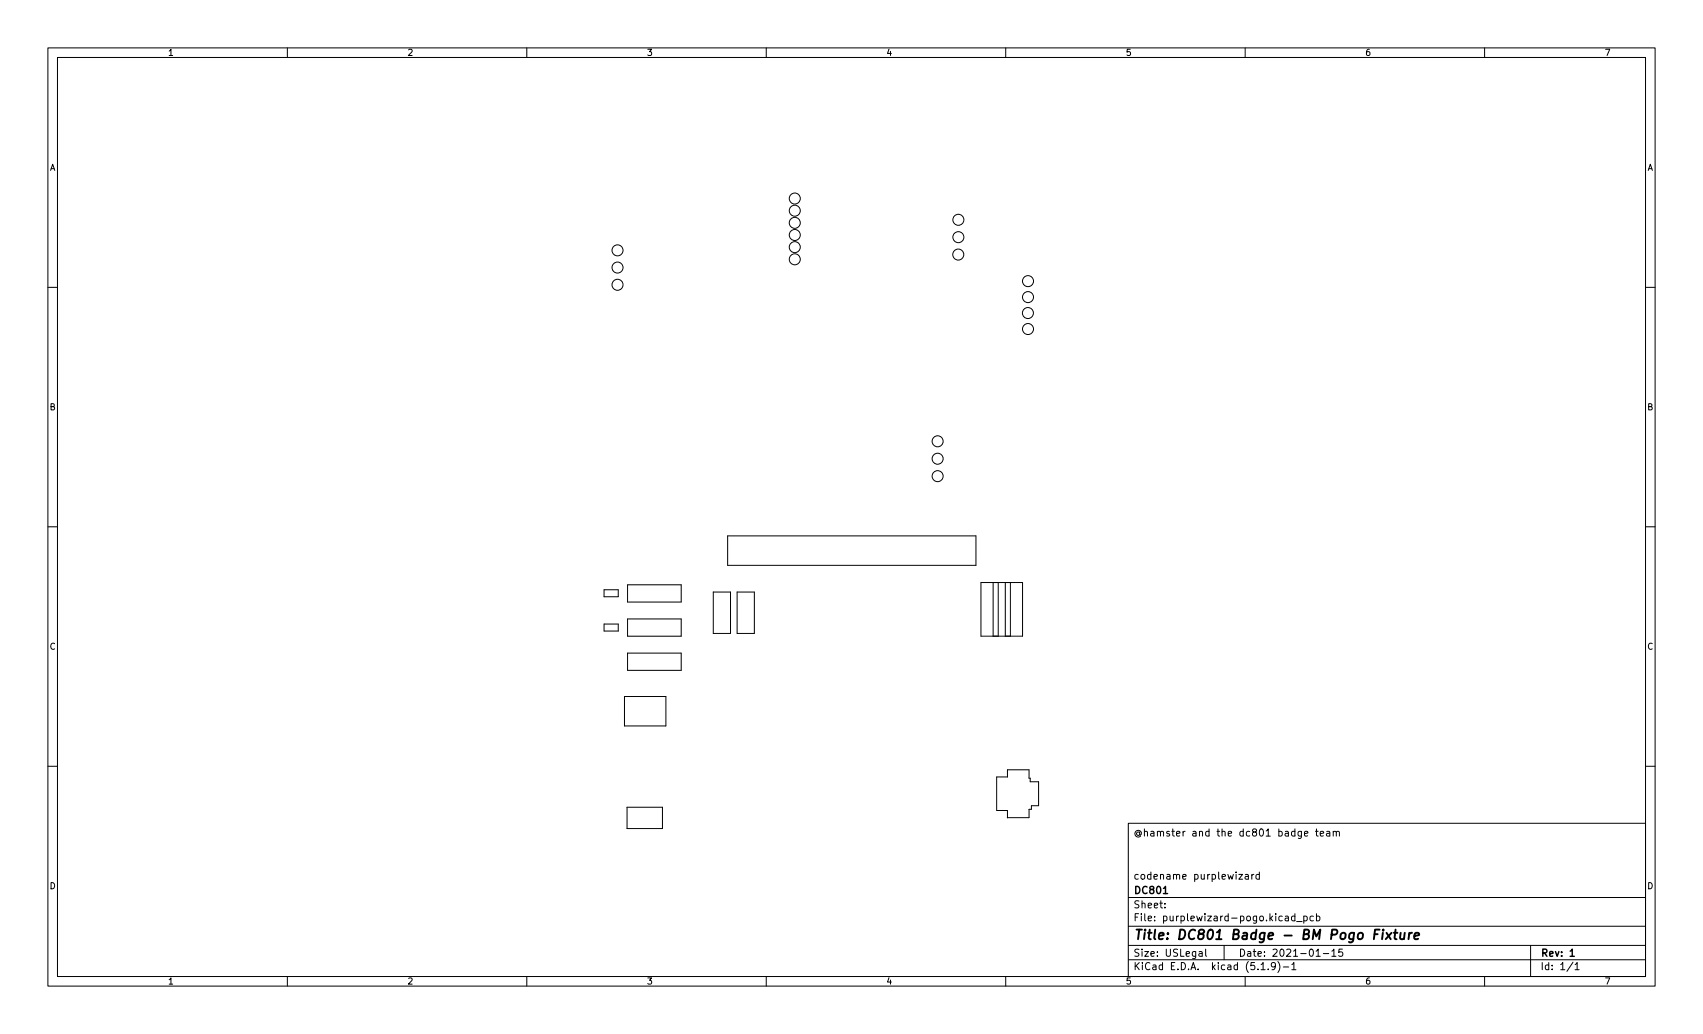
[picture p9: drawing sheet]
<svg xmlns="http://www.w3.org/2000/svg" width="356mm" height="216mm" viewBox="0 0 356 216" stroke-linecap="round" stroke-linejoin="round" font-family="sans-serif">
<g fill="none" stroke="#000" stroke-width=".21">
<path d="M10 10h335.6v195.9h-335.6zM12 12h331.6v191.9h-331.6zM60 10v2M110 10v2M160 10v2M210 10v2M260 10v2M310 10v2M10 60h2M343.6 60h2M10 110h2M151.9 111.9h51.9v6.1h-51.9z"/>
<path d="M343.6 110h2M126.1 123.1h3v1.5h-3zM126.1 130.3h3v1.5h-3zM131 136.4h11.2v3.6h-11.2zM131 122.1h11.2v3.6h-11.2zM131 129.2h11.2v3.6h-11.2zM148.9 123.6h3.6v8.7h-3.6zM153.9 123.6h3.6v8.7h-3.6zM204.8 121.6h8.7v11.2h-8.7zM207.4 121.6v11.2M208.4 121.6v11.2M209.9 121.6v11.2"/>
<path d="M211 121.6v11.2M10 160h2M130.4 145.4h8.6v6.2h-8.6zM343.6 160h2M130.9 168.6h7.4v4.4h-7.4zM208.1 162.2h2.3v-1.5h4.5v1.8h.2v.7h1.8v5h-1.5v.8h-.5v1.7h-4.5v-1.5h-2.3zM235.6 171.9h108v32h-108zM272.4 174.1l.7-.2-.1-.3h-.4l-.2 .2 .1 .7h.5M274.7 173.6h.5M274.9 173.1v1.3l.3 .2M275.7 174.1l.7-.2-.1-.3h-.4l-.2 .2v.7h.6M277 173.6h.6l.1 1"/>
<path d="M277.7 173.9l-.5 .1-.2 .2 .2 .4 .5-.1M278.4 173.7l.2-.1h.4v1M278.4 173.6v1M279 173.8l.2-.2h.4l.1 1M235.6 197.4h108M235.6 193.4h108M235.6 187.4h108M243.2 189.4v.2M243.2 188.7v.1M250.4 198.7h.6v1M251 199l-.5 .1-.2 .2 .2 .4 .5-.1M251.7 198.2v1.3l.3 .2"/>
<path d="M255.6 197.4v3M258.7 182.6h.8l-.8 1h.8M260 182.6h.6l.1 1M260.7 182.9l-.5 .1-.2 .2 .2 .4 .5-.1M261.4 182.6v1M261.8 182.6l-.4 .3M263 182.6h-.5l-.3 .3 .2 .6h.6M263 182.1v1.5M268.4 191.4h.6v.9M269 191.6l-.5 .1-.2 .2 .2 .4 .5-.1M270.4 191.4l-.4-.1-.3 .3 .1 .6h.6M270.4 190.8v1.5"/>
<path d="M270.7 192.4h1.2M272.2 191.4l.5-.1 .3 .3-.2 .6h-.6M272.2 191.3v1.5M274.2 191.4l-.4-.1-.3 .3 .2 .6h.5M274.8 199.7h.9M274.9 191.4l.4-.1 .3 .3-.1 .6h-.6M274.9 190.8v1.5M276.3 199.1h1.2M278.1 198.6l.4-.4v1.5M278.1 199.7h.9M280.3 198.2h-.7l-.1 .7 .2-.2 .5 .1 .2 .2-.1 .5-.2 .2-.6-.2M319.6 197.4v6.5"/>
<path d="M60 203.9v2M110 203.9v2M160 203.9v2M210 203.9v2M235.6 200.4h108M260 203.9v2M263.3 201.4l.4-.4v1.5M263.3 202.5h.9M264.8 202.3v.2M266.3 201.6l-.3 .3-.4-.1-.1-.2 .1-.6h.4l.2 .1a.99 .99 0 0 1-.3 1.4h-.3M266.8 200.8a1.72 1.72 0 0 1 0 2.2M268 201.9h1.1"/>
<path d="M269.7 201.4l.5-.4v1.5M269.7 202.5h.9M310 203.9v2M328.5 200.9l-1.3 1.9M328.9 201.4l.4-.4v1.5M328.9 202.5h.8"/>
<circle cx="128.9" cy="55.9" r="1.15"/>
<circle cx="128.9" cy="59.5" r="1.15"/>
<circle cx="128.9" cy="52.3" r="1.15"/>
<circle cx="166" cy="41.5" r="1.15"/>
<circle cx="166" cy="54.1" r="1.15"/>
<circle cx="166" cy="44" r="1.15"/>
<circle cx="166" cy="46.5" r="1.15"/>
<circle cx="166" cy="49.1" r="1.15"/>
<circle cx="166" cy="51.6" r="1.15"/>
<circle cx="200.1" cy="53.2" r="1.15"/>
<circle cx="200.1" cy="49.5" r="1.15"/>
<circle cx="200.1" cy="45.9" r="1.15"/>
<circle cx="214.7" cy="58.7" r="1.15"/>
<circle cx="214.6" cy="65.4" r="1.15"/>
<circle cx="214.7" cy="62" r="1.15"/>
<circle cx="214.7" cy="68.7" r="1.15"/>
<circle cx="195.8" cy="92.1" r="1.15"/>
<circle cx="195.8" cy="95.8" r="1.15"/>
<circle cx="195.8" cy="99.4" r="1.15"/>
</g>
<path d="M242.9 186.6h.9M327.9 198.6l.4-.4v1.5M327.9 199.7h.8" fill="none" stroke="#000" stroke-width=".3"/>
<g fill="none" stroke="#000" stroke-width=".4">
<path d="M287 195.1h.7M288.1 194.1h-1l-.2 2M288.8 194.8l-.2 1.3M288.8 194.1v.2M289.5 194.8l.9 1.3M290.6 194.8l-1.3 1.3M291 194.8h.8M291.4 194.1l-.2 1.7 .1 .2 .3 .1M292.5 194.8l-.1 1.2 .5 .1 .3-.2M293.3 194.8l-.1 1.3M294.3 194.8l-.2 1.3M294.8 194.8l-.3 .1-.3 .3"/>
<path d="M295.3 195.4l1-.2v-.3h-.8l-.2 .9 .2 .3 .6-.1"/>
</g>
<circle cx="210.4" cy="170.7" r=".02" fill="#000" stroke="#000" stroke-width=".21"/>
<text font-size="2.8" x="236.6" y="196.2">Title: DC801 Badge - BM Pogo Fixture</text>
<g font-size="2.1">
<text x="236.6" y="174.6">@hamster and the dc801 badge team</text>
<text x="236.6" y="183.6">codename purplewizard</text>
<text x="236.6" y="189.7">Sheet:</text>
<text x="236.6" y="186.7">DC801</text>
<text x="236.6" y="192.4">File: purplewizard-pogo.kicad_pcb</text>
<text x="236.6" y="202.5">KiCad E.D.A. kicad (5.1.9)-1</text>
<text x="236.6" y="199.7">Size: USLegal</text>
<text x="258.6" y="199.7">Date: 2021-01-15</text>
<text x="321.6" y="199.7">Rev: 1</text>
<text x="321.6" y="202.5">Id: 1/1</text>
</g>
<g font-size="1.8">
<text x="35" y="11.6">1</text>
<text x="85" y="11.6">2</text>
<text x="135" y="11.6">3</text>
<text x="185" y="11.6">4</text>
<text x="235" y="11.6">5</text>
<text x="285" y="11.6">6</text>
<text x="335" y="11.6">7</text>
<text x="10.3" y="35.6">A</text>
<text x="343.9" y="35.6">A</text>
<text x="10.3" y="85.7">B</text>
<text x="343.9" y="85.7">B</text>
<text x="10.3" y="135.6">C</text>
<text x="343.9" y="135.6">C</text>
<text x="10.3" y="185.7">D</text>
<text x="343.9" y="185.7">D</text>
<text x="35" y="205.6">1</text>
<text x="85" y="205.6">2</text>
<text x="135" y="205.6">3</text>
<text x="185" y="205.6">4</text>
<text x="235" y="205.6">5</text>
<text x="285" y="205.6">6</text>
<text x="335" y="205.6">7</text>
</g>
</svg>
